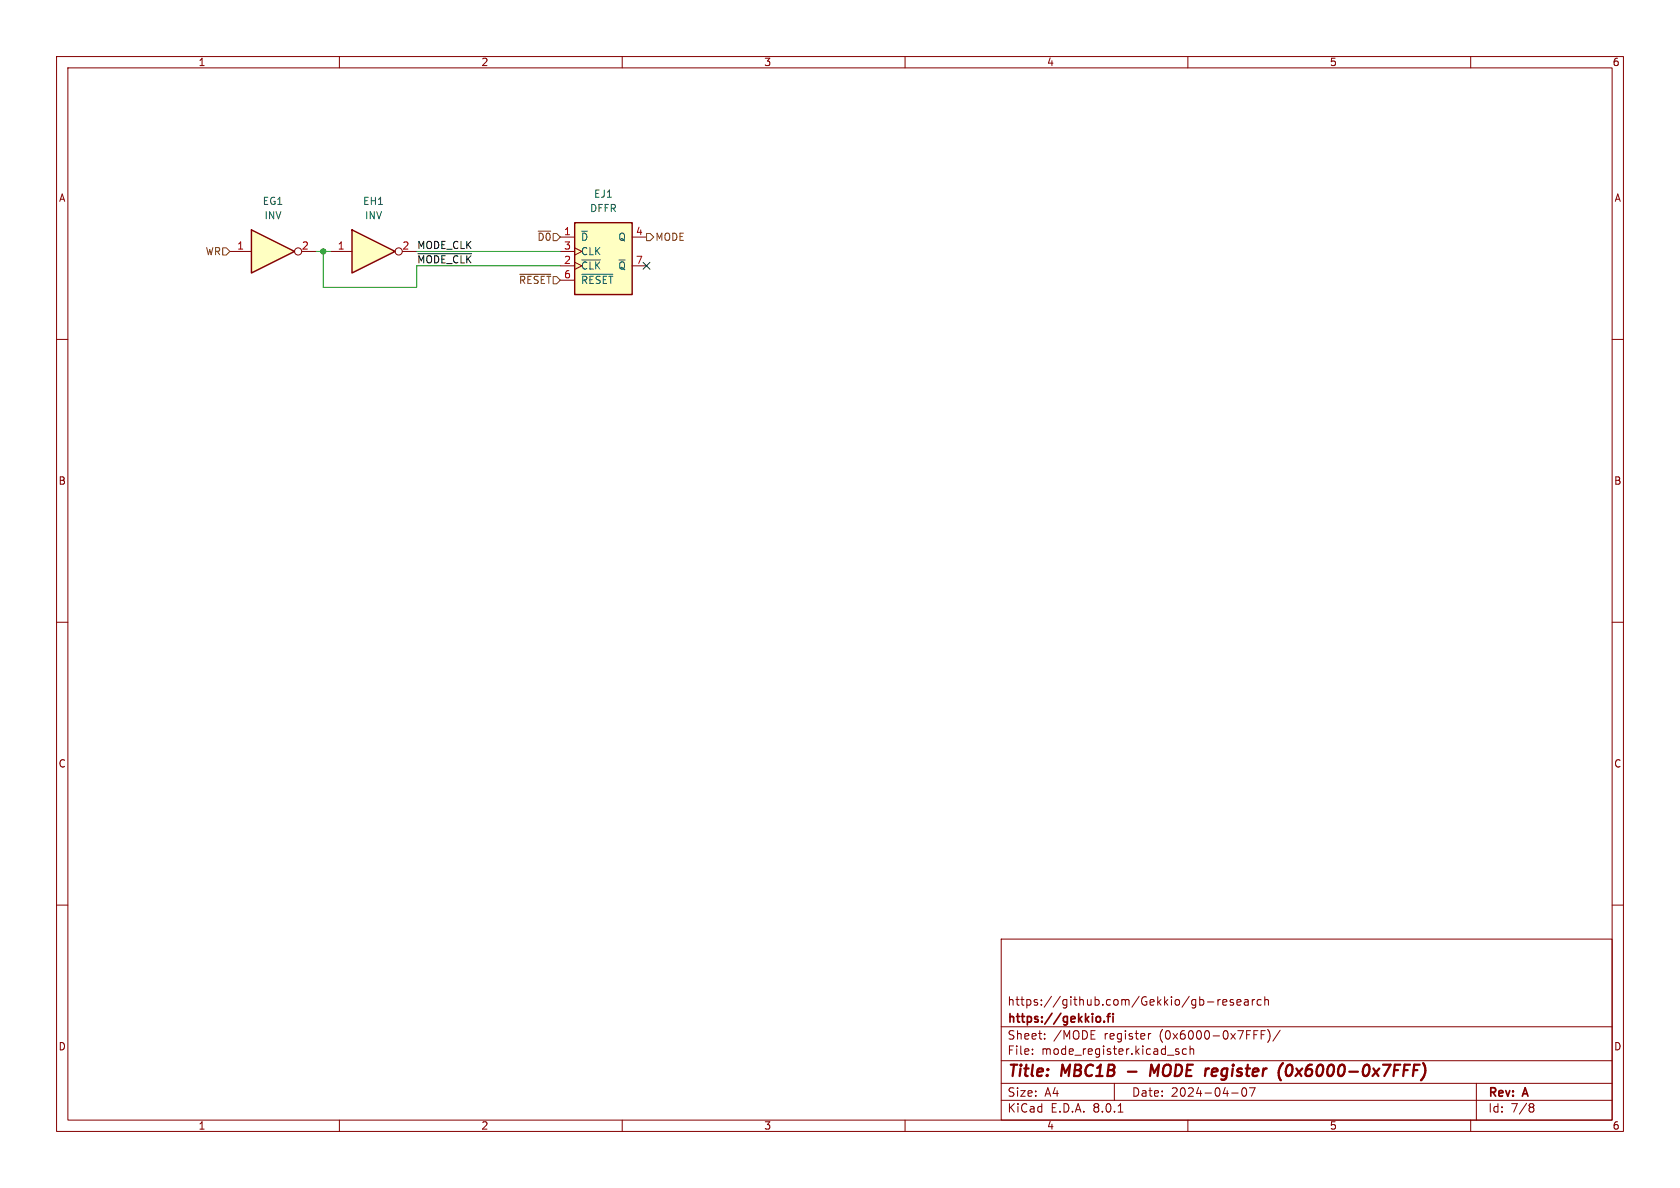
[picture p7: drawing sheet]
<svg xmlns="http://www.w3.org/2000/svg" width="297mm" height="210mm" viewBox="0 0 297 210" stroke-linecap="round" stroke-linejoin="round" font-family="sans-serif">
<g fill="none" stroke="#840000" stroke-width=".18">
<path d="M10 10h277v190h-277zM12 12h273v186h-273zM60 10v2M110 10v2M160 10v2M210 10v2M260 10v2M10 60h2M285 60h2M10 110h2M285 110h2M10 160h2"/>
<path d="M285 160h2M177 166h108v32h-108zM213.5 177.1h1.1M215.3 176.7v1M215.7 176.7l-.2 .1-.2 .2M216.2 177.2l.7-.1-.1-.3-.4-.1-.2 .2v.7h.6M218 176.8l-.3-.1-.2 .2v.2l.5 .2v.3h-.5M218.7 177.2l.7-.1-.1-.3-.4-.1-.2 .2v.7h.6M220 176.8h.6l.1 .9M220.7 177.1h-.5a.29 .29 0 0 0-.2 .3 .29 .29 0 0 0 .2 .3l.5-.1M221.4 176.7v1M221.8 176.7l-.3 .1-.1 .2"/>
<path d="M223 176.8l-.5-.1-.3 .3v.4l.2 .2h.6M223.6 176.8l.2-.1 .4 .1v.9M223.6 176.2v1.5M60 198v2M110 198v2M160 198v2M177 194.5h108M177 191.5h108M177 187.5h108M177 181.5h108M182.5 186.3v.1M182.5 185.5v.1"/>
<path d="M184.7 183.6v.1M184.7 182.8v.1M197 191.5v3M197.7 196.6h.8M203 182.7v1M203.5 182.7l-.3 .1-.2 .2M207.9 185.8l.5 .2 .1 .2-.3 .2-.4-.1M207.9 185.5h.5M209.7 185.5l-.4-.1-.3 .3v.4l.2 .2h.5M210 198v2M210.4 185.5l.2-.1 .4 .1v.9M210.4 184.9v1.5"/>
<path d="M217.7 193.2h1.2M219.7 192.4a.81 .81 0 0 0 .3 1.4l.2-.1 .2-.5-.2-.8M221.9 192.3l-.7 1.5M223 182.9h.5M223.7 182.2h-.7v1.5M224.1 182a1.72 1.72 0 0 1 0 2.3M226.3 182.1l-1.3 2M260 198v2M261 191.5v6.5M270.6 195.1h.3l.3 .3-.3 .3M270.6 195.7h.3M270.9 195.7l.2 .2 .1 .4-.3 .3h-.3"/>
</g>
<path d="M199.4 189.4h1.5M204.9 188.2l-.9 1.4-.4-1.4-.3 2M227.6 188.4a.46 .46 0 0 1 .5-.2 .46 .46 0 0 1 .4 .4 1.15 1.15 0 0 1-.8 1.6l-.2-.1a1.54 1.54 0 0 1 .1-1.7z" fill="none" stroke="#840000" stroke-width=".4"/>
<path d="M193.9 179.8l.4-.1 .3 .3-.1 .5-.2 .2-.4-.1M195.7 179.7h.6M196.3 179.2l-.4 .2v1.3M196.8 179.2v.1M196.8 179.7v1M195.2 180.5v.2" fill="none" stroke="#840000" stroke-width=".3"/>
<path d="M101.6 39.4h10.2v12.7h-10.2z" fill="#ffffc2"/>
<path d="M101.6 39.4h10.2v12.7h-10.2z" fill="none" stroke="#840000" stroke-width=".25"/>
<path d="M99.1 41.9h2.5M99.1 47h2.5M99.1 44.5h2.5M99.1 49.5h2.5M101.6 46.4l1.3 .6-1.3 .6M101.6 43.8l1.3 .7-1.3 .6M111.8 41.9h2.5M111.8 47h2.5" fill="none" stroke="#840000" stroke-width=".18"/>
<path d="M102.8 40.9h1.1M102.8 45.9h3.4M102.8 48.5h5.5" fill="none" stroke="#006464" stroke-width=".18"/>
<path d="M44.4 40.6l7.7 3.9-7.7 3.8z" fill="#ffffc2"/>
<path d="M44.4 40.6l7.7 3.9-7.7 3.8z" fill="none" stroke="#840000" stroke-width=".25"/>
<g fill="none" stroke="#840000" stroke-width=".18">
<path d="M40.6 44.5h3.8M53.3 44.5h2.6"/>
<circle cx="52.7" cy="44.4" r=".63"/>
</g>
<path d="M62.2 40.6l7.6 3.9-7.6 3.8z" fill="#ffffc2"/>
<path d="M62.2 40.6l7.6 3.9-7.6 3.8z" fill="none" stroke="#840000" stroke-width=".25"/>
<g fill="none" stroke="#840000" stroke-width=".18">
<path d="M58.4 44.5h3.8M71.1 44.5h2.6"/>
<circle cx="70.5" cy="44.4" r=".63"/>
</g>
<path d="M39.4 43.8h.6l.6 .7-.6 .6h-.6zM91.9 48.5h5.5M95.1 40.9h2.3M114.3 41.3h.6l.7 .6-.7 .6h-.6z" fill="none" stroke="#725600" stroke-width=".18"/>
<path d="M73.9 44.9h9.5" fill="none" stroke="#0f0f0f" stroke-width=".18"/>
<path d="M55.9 44.5h2.5M57.1 44.5v6.3h16.6v-3.8h25.4M73.7 44.5h25.4" fill="none" stroke="#009600" stroke-width=".18"/>
<path d="M113.7 46.4l1.2 1.2M114.9 46.4l-1.2 1.2" fill="none" stroke="#000084" stroke-width=".18"/>
<circle cx="57.1" cy="44.5" r=".46" fill="#009600" stroke="#009600" stroke-width=".18"/>
<g font-size="2.8" fill="#840000">
<text x="178" y="190.9">Title:</text>
<text x="187.7" y="190.9">MBC1B</text>
<text x="205" y="190.9">MODE register</text>
<text x="229.2" y="190.9">(0x6000-0x7FFF)</text>
</g>
<g font-size="2.1" fill="#840000">
<text x="178" y="178">https://github.com/Gekkio/gb-research</text>
<text x="178" y="184">Sheet:</text>
<text x="178" y="181.2">https://gekkio.fi</text>
<text x="186.2" y="184">/MODE</text>
<text x="195.2" y="184">register</text>
<text x="205.1" y="184">(0x6000-0x7FFF)/</text>
<text x="178" y="186.7">File:</text>
<text x="184.1" y="186.7">mode_register.kicad_sch</text>
<text x="178" y="196.9">KiCad</text>
<text x="178" y="194.1">Size:</text>
<text x="184.7" y="194.1">A4</text>
<text x="185.7" y="196.9">E.D.A.</text>
<text x="193.3" y="196.9">8.0.1</text>
<text x="200" y="194.1">Date:</text>
<text x="207" y="194.1">2024-04-07</text>
<text x="263" y="194.3">Rev:</text>
<text x="263" y="196.9">Id:</text>
<text x="267.1" y="196.9">7/8</text>
<text x="269.4" y="194.3">A</text>
</g>
<g font-size="1.8" fill="#840000">
<text x="35" y="11.9">1</text>
<text x="85" y="11.9">2</text>
<text x="135" y="11.9">3</text>
<text x="185" y="11.9">4</text>
<text x="235" y="11.9">5</text>
<text x="285" y="11.9">6</text>
<text x="10.3" y="35.9">A</text>
<text x="285.3" y="35.9">A</text>
<text x="10.3" y="85.9">B</text>
<text x="285.3" y="85.9">B</text>
<text x="10.3" y="135.9">C</text>
<text x="285.3" y="135.9">C</text>
<text x="10.3" y="185.9">D</text>
<text x="285.3" y="185.9">D</text>
<text x="35" y="199.9">1</text>
<text x="85" y="199.9">2</text>
<text x="135" y="199.9">3</text>
<text x="185" y="199.9">4</text>
<text x="235" y="199.9">5</text>
<text x="285" y="199.9">6</text>
</g>
<g font-size="1.8" fill="#006464">
<text x="104.9" y="35.2">EJ1</text>
<text x="46.3" y="36.4">EG1</text>
<text x="46.6" y="39">INV</text>
<text x="64.1" y="36.4">EH1</text>
<text x="64.4" y="39">INV</text>
<text x="104.2" y="37.7">DFFR</text>
<text x="102.6" y="42.8">~{D}</text>
<text x="102.6" y="47.9">~{CLK} ~{Q}</text>
<text x="102.6" y="45.3">CLK</text>
<text x="109.2" y="42.8">Q</text>
<text x="102.6" y="50.4">~{RESET}</text>
</g>
<g font-size="1.8" fill="#a90000">
<text x="99.6" y="41.7">1</text>
<text x="112.3" y="41.7">4</text>
<text x="41.8" y="44.2">1</text>
<text x="53.3" y="44.2">2</text>
<text x="59.6" y="44.2">1</text>
<text x="71" y="44.2">2</text>
<text x="99.6" y="46.7">2</text>
<text x="99.6" y="44.2">3</text>
<text x="112.3" y="46.7">7</text>
<text x="99.6" y="49.3">6</text>
</g>
<g font-size="1.8" fill="#725600">
<text x="36.3" y="45.3">WR</text>
<text x="94.9" y="42.8">~{D0}</text>
<text x="115.8" y="42.8">MODE</text>
<text x="91.7" y="50.4">~{RESET}</text>
</g>
<g font-size="1.8" fill="#0f0f0f">
<text x="73.7" y="46.6">~{MODE_CLK}</text>
<text x="73.7" y="44.1">MODE_CLK</text>
</g>
</svg>
